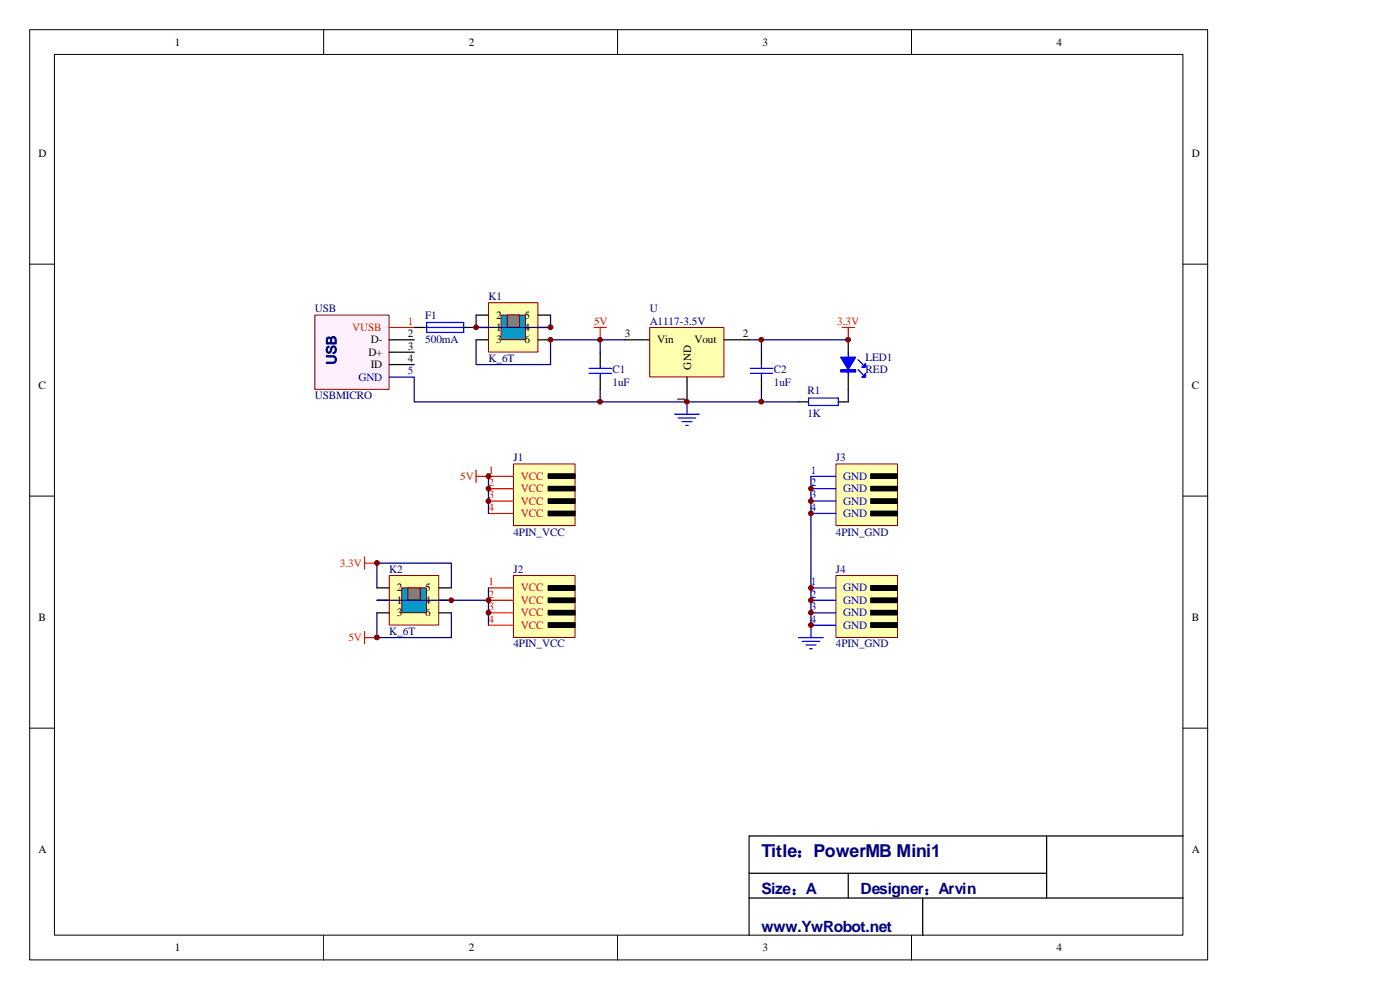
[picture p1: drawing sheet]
<svg xmlns="http://www.w3.org/2000/svg" width="297mm" height="210mm" viewBox="0 0 297 210" stroke-linecap="round" stroke-linejoin="round" font-family="sans-serif">
<g fill="none" stroke="#000" stroke-width=".21">
<path d="M6.3 6.3h249.9v197.3h-249.9zM11.5 11.5h239.4v186.9h-239.4zM68.7 6.3v5.2M131 6.3v5.2M193.4 6.3v5.2M6.3 56h5.2M251 56h5.2M6.3 105.2h5.2M251 105.2h5.2M6.3 154.5h5.2M251 154.5h5.2M68.7 198.4v5.3"/>
<path d="M131 198.4v5.3M193.4 198.4v5.3"/>
</g>
<path d="M127.3 74.7v2.6M161.5 74.7v2.6M127.3 80v2.6M161.5 80v2.6" fill="none" stroke="#000" stroke-width=".26"/>
<g fill="none" stroke="#00f" stroke-width=".26">
<path d="M125 79.2h4.7M125 78.1h4.7M127.3 77.3v.8M127.3 79.2v.8M159.2 79.2h4.7M159.2 78.1h4.7M161.5 77.3v.8M161.5 79.2v.8M143.1 87.9h5.3M143.9 88.7h3.7M144.7 89.4h2.1M145.5 90.2h.5"/>
<path d="M145.7 85.3v2.6"/>
</g>
<path d="M127.3 72.1h5.3M87.9 80v5.3h81.5" fill="none" stroke="#000080" stroke-width=".26"/>
<path d="M126 69.5h2.6M127.3 69.5v2.6M178.6 69.5h2.7M180 69.5v2.6" fill="none" stroke="#f00" stroke-width=".26"/>
<path d="M66.8 66.9h15.7v15.7h-15.7z" fill="#fff0ff"/>
<path d="M66.8 66.8h15.7v15.8h-15.7z" fill="none" stroke="#800000" stroke-width=".21"/>
<path d="M82.6 69.5h5.3" fill="none" stroke="#f00" stroke-width=".26"/>
<path d="M82.6 74.7h5.3M82.6 72.1h5.3M82.6 77.3h5.3" fill="none" stroke="#000" stroke-width=".26"/>
<path d="M82.6 80h5.3" fill="none" stroke="#00f" stroke-width=".26"/>
<path d="M127.3 72.1v2.6" fill="none" stroke="#000080" stroke-width=".26"/>
<path d="M137.9 69.5h15.7v10.5h-15.7z" fill="#ffffb0"/>
<path d="M137.8 69.5h15.8v10.5h-15.8z" fill="none" stroke="#800000" stroke-width=".21"/>
<path d="M132.6 72.1h5.2M153.6 72.1h5.3M180 72.1v2.6M145.7 80v5.3M169.4 85.3h2.1M177.8 85.3h2.2M180 80v2.6" fill="none" stroke="#000" stroke-width=".26"/>
<path d="M180 74.7v5.3M182 78.4l1.1 1.1M182 76.3l1.1 1M171.5 84.4h6.3v1.6h-6.3z" fill="none" stroke="#00f" stroke-width=".26"/>
<g fill="#00f" stroke="#00f" stroke-width=".26">
<path d="M178.3 75.8h3.2l-1.5 2.6z"/>
<path d="M182.8 80l.8-.8v.8z"/>
<path d="M182.8 77.9l.8-.8v.8z"/>
</g>
<path d="M178.3 78.4h3.2v.5h-3.2z" fill-rule="evenodd" fill="#00f" stroke="#00f" stroke-width=".21"/>
<path d="M158.9 72.1h21.1M161.5 72.1v2.6M127.3 82.6v2.7M161.5 82.6v2.7M180 82.6v2.7" fill="none" stroke="#000080" stroke-width=".26"/>
<path d="M177.4 122.1h13v13.1h-13z" fill="#ffffb0"/>
<path d="M177.3 122.1h13.1v13.1h-13.1z" fill="none" stroke="#800000" stroke-width=".21"/>
<path d="M172 124.7h5.3M172 127.3h5.3M172 130h5.3M172 132.6h5.3" fill="none" stroke="#00f" stroke-width=".26"/>
<path d="M184.7 132.1h5.7v1h-5.7zM184.7 129.5h5.7v1h-5.7zM184.7 126.9h5.7v.9h-5.7zM184.7 124.2h5.7v1h-5.7z" fill="#000"/>
<path d="M184.7 132.1h5.7v1h-5.7zM184.7 129.4h5.7v1.1h-5.7zM184.7 126.8h5.7v1h-5.7zM184.7 124.2h5.7v1h-5.7z" fill="none" stroke="#000" stroke-width=".21"/>
<path d="M177.4 98.5h13v13h-13z" fill="#ffffb0"/>
<path d="M177.3 98.4h13.1v13.1h-13.1z" fill="none" stroke="#800000" stroke-width=".21"/>
<path d="M172 101h5.3M172 103.7h5.3M172 106.3h5.3M172 108.9h5.3" fill="none" stroke="#00f" stroke-width=".26"/>
<path d="M184.7 108.5h5.7v.9h-5.7zM184.7 105.8h5.7v1h-5.7zM184.7 103.2h5.7v.9h-5.7zM184.7 100.5h5.7v1h-5.7z" fill="#000"/>
<path d="M184.7 108.4h5.7v1h-5.7zM184.7 105.8h5.7v1h-5.7zM184.7 103.2h5.7v.9h-5.7zM184.7 100.5h5.7v1h-5.7z" fill="none" stroke="#000" stroke-width=".21"/>
<path d="M109 98.5h13v13h-13z" fill="#ffffb0"/>
<path d="M108.9 98.4h13.1v13.1h-13.1z" fill="none" stroke="#800000" stroke-width=".21"/>
<path d="M103.6 101h5.3M103.6 103.7h5.3M103.6 106.3h5.3M103.6 108.9h5.3" fill="none" stroke="#f00" stroke-width=".26"/>
<path d="M116.3 108.5h5.7v.9h-5.7zM116.3 105.8h5.7v1h-5.7zM116.3 103.2h5.7v.9h-5.7zM116.3 100.5h5.7v1h-5.7z" fill="#000"/>
<path d="M116.3 108.4h5.7v1h-5.7zM116.3 105.8h5.7v1h-5.7zM116.3 103.2h5.7v.9h-5.7zM116.3 100.5h5.7v1h-5.7z" fill="none" stroke="#000" stroke-width=".21"/>
<path d="M109 122.1h13v13.1h-13z" fill="#ffffb0"/>
<path d="M108.9 122.1h13.1v13.1h-13.1z" fill="none" stroke="#800000" stroke-width=".21"/>
<path d="M101 99.7v2.7M77.3 118.1v2.7M77.3 119.5h2.7M101 101h2.6M103.6 124.7h5.3M103.6 127.3h5.3M103.6 130h5.3M103.6 132.6h5.3" fill="none" stroke="#f00" stroke-width=".26"/>
<path d="M116.3 132.1h5.7v1h-5.7zM116.3 129.5h5.7v1h-5.7zM116.3 126.9h5.7v.9h-5.7zM116.3 124.2h5.7v1h-5.7z" fill="#000"/>
<path d="M116.3 132.1h5.7v1h-5.7zM116.3 129.4h5.7v1.1h-5.7zM116.3 126.8h5.7v1h-5.7zM116.3 124.2h5.7v1h-5.7z" fill="none" stroke="#000" stroke-width=".21"/>
<path d="M103.6 101v7.9M172 101v31.6M103.6 124.7v7.9" fill="none" stroke="#000080" stroke-width=".26"/>
<path d="M90.5 68.4h7.9v2.1h-7.9zM90.5 69.5h7.9M169.4 135.2h5.3M170.2 136.1h3.7M171 136.8h2.1M171.8 137.6h.5M172 132.6v2.6" fill="none" stroke="#00f" stroke-width=".26"/>
<path d="M87.9 69.5h2.6M98.4 69.5h2.6" fill="none" stroke="#000" stroke-width=".26"/>
<path d="M82.6 122.1h10.5v10.5h-10.5z" fill="#ffffb0"/>
<path d="M82.6 122.1h10.5v10.5h-10.5z" fill="none" stroke="#800000" stroke-width=".21"/>
<path d="M80 127.3h2.6M80 124.7h2.6M80 130h2.6M93.1 127.3h2.7M93.1 124.7h2.7M93.1 130h2.7" fill="none" stroke="#000" stroke-width=".26"/>
<path d="M85.3 124.7h5.2v5.3h-5.2z" fill="#009cca"/>
<path d="M85.2 124.7h5.3v5.3h-5.3z" fill="none" stroke="#800000" stroke-width=".21"/>
<path d="M86.6 124.7h2.5v2.6h-2.5z" fill="#808080"/>
<path d="M86.5 124.7h2.6v2.6h-2.6z" fill="none" stroke="#800000" stroke-width=".21"/>
<path d="M80 124.7v-5.2h15.8v5.2M80 130v5.2h15.8v-5.2M80 127.3h23.6" fill="none" stroke="#000080" stroke-width=".26"/>
<path d="M77.3 133.9v2.7M77.3 135.2h2.7" fill="none" stroke="#f00" stroke-width=".26"/>
<path d="M103.7 64.3h10.4v10.4h-10.4z" fill="#ffffb0"/>
<path d="M103.6 64.2h10.5v10.5h-10.5z" fill="none" stroke="#800000" stroke-width=".21"/>
<path d="M101 69.5h2.6M101 66.8h2.6M101 72.1h2.6M114.2 69.5h2.6M114.2 66.8h2.6M114.2 72.1h2.6" fill="none" stroke="#000" stroke-width=".26"/>
<path d="M106.3 66.9h5.2v5.1h-5.2z" fill="#009cca"/>
<path d="M106.3 66.8h5.2v5.2h-5.2z" fill="none" stroke="#800000" stroke-width=".21"/>
<path d="M107.6 66.9h2.6v2.5h-2.6z" fill="#808080"/>
<path d="M107.6 66.8h2.6v2.6h-2.6z" fill="none" stroke="#800000" stroke-width=".21"/>
<path d="M101 72.1v5.2h15.8v-5.2h10.5M101 66.8v2.7h15.8v-2.7" fill="none" stroke="#000080" stroke-width=".26"/>
<g fill="#800000" stroke="#800000" stroke-width=".21">
<circle cx="127.3" cy="72.1" r=".5"/>
<circle cx="145.7" cy="85.2" r=".51"/>
<circle cx="179.9" cy="72.1" r=".5"/>
<circle cx="161.5" cy="72.1" r=".5"/>
<circle cx="161.5" cy="85.2" r=".51"/>
<circle cx="127.3" cy="85.2" r=".51"/>
<circle cx="172" cy="124.7" r=".51"/>
<circle cx="172" cy="127.3" r=".51"/>
<circle cx="172" cy="130" r=".51"/>
<circle cx="172" cy="132.6" r=".51"/>
<circle cx="172" cy="103.6" r=".5"/>
<circle cx="172" cy="106.3" r=".51"/>
<circle cx="172" cy="108.9" r=".51"/>
<circle cx="103.6" cy="101" r=".51"/>
<circle cx="103.6" cy="103.6" r=".5"/>
<circle cx="103.6" cy="106.3" r=".51"/>
<circle cx="103.6" cy="127.3" r=".51"/>
<circle cx="103.6" cy="130" r=".51"/>
<circle cx="80" cy="119.4" r=".51"/>
<circle cx="101" cy="69.4" r=".51"/>
<circle cx="95.7" cy="127.3" r=".5"/>
<circle cx="80" cy="135.2" r=".51"/>
<circle cx="116.8" cy="69.4" r=".51"/>
<circle cx="116.8" cy="72.1" r=".5"/>
</g>
<path d="M222 177.3v13.2M251 177.3h-92.1v21.1M158.9 190.5h92.1M158.9 185.2h63.1M180 185.2v5.3M195.7 190.5v7.9" fill="none" stroke="#000" stroke-width=".26"/>
<text font-size="3.8" fill="#000080" x="161.5" y="181.8">Title：PowerMB Mini1</text>
<g font-size="3.3" fill="#000080">
<text x="161.5" y="189.7">Size：A</text>
<text x="182.6" y="189.7">Designer：Arvin</text>
<text x="161.5" y="197.6">www.YwRobot.net</text>
</g>
<text font-size="2.9" fill="#000080" x="71.3" y="77.3" transform="rotate(-90 71.3 77.3)">USB</text>
<g font-size="2.4">
<text x="37.1" y="9.7">1</text>
<text x="99.4" y="9.7">2</text>
<text x="161.8" y="9.7">3</text>
<text x="224.1" y="9.7">4</text>
<text x="8.2" y="33.4">D</text>
<text x="252.8" y="33.4">D</text>
<text x="86.5" y="71.5">2</text>
<text x="105.2" y="70.2">1</text>
<text x="105.2" y="67.6">2</text>
<text x="111.3" y="70.2">4</text>
<text x="111.3" y="67.6">5</text>
<text x="132.6" y="71.5">3</text>
<text x="157.6" y="71.5">2</text>
<text x="78.1" y="75.5">D+</text>
<text x="78.6" y="72.8">D-</text>
<text x="86.5" y="74.2">3</text>
<text x="86.5" y="76.8">4</text>
<text x="105.2" y="72.8">3</text>
<text x="111.3" y="72.8">6</text>
<text x="139.4" y="72.8">Vin</text>
<text x="147.3" y="72.8">Vout</text>
<text x="8.2" y="82.6">C</text>
<text x="78.6" y="78.1">ID</text>
<text x="146.6" y="78.4" transform="rotate(-90 146.6 78.4)">GND</text>
<text x="252.8" y="82.6">C</text>
<text x="145.3" y="85.3" transform="rotate(-90 145.3 85.3)">1</text>
<text x="84.2" y="125.5">2</text>
<text x="90.2" y="125.5">5</text>
<text x="8.2" y="131.8">B</text>
<text x="84.2" y="128.1">1</text>
<text x="84.2" y="130.7">3</text>
<text x="90.2" y="128.1">4</text>
<text x="90.2" y="130.7">6</text>
<text x="252.8" y="131.8">B</text>
<text x="8.2" y="181">A</text>
<text x="252.8" y="181">A</text>
<text x="37.1" y="201.8">1</text>
<text x="99.4" y="201.8">2</text>
<text x="161.8" y="201.8">3</text>
<text x="224.1" y="201.8">4</text>
</g>
<g font-size="2.4" fill="#000080">
<text x="103.6" y="63.6">K1</text>
<text x="66.8" y="66.3">USB</text>
<text x="90.2" y="67.6">F1</text>
<text x="137.8" y="66.3">U</text>
<text x="137.8" y="68.9">A1117-3.5V</text>
<text x="90.2" y="72.8">500mA</text>
<text x="103.6" y="76.8">K_6T</text>
<text x="183.6" y="76.5">LED1</text>
<text x="130" y="79.2">C1</text>
<text x="130" y="81.8">1uF</text>
<text x="164.2" y="79.2">C2</text>
<text x="164.2" y="81.8">1uF</text>
<text x="171.3" y="83.6">R1</text>
<text x="183.6" y="79.2">RED</text>
<text x="66.8" y="84.7">USBMICRO</text>
<text x="171.3" y="88.4">1K</text>
<text x="108.9" y="97.8">J1</text>
<text x="177.3" y="97.8">J3</text>
<text x="108.9" y="113.6">4PIN_VCC</text>
<text x="177.3" y="113.6">4PIN_GND</text>
<text x="82.6" y="121.5">K2</text>
<text x="108.9" y="121.5">J2</text>
<text x="177.3" y="121.5">J4</text>
<text x="82.6" y="134.7">K_6T</text>
<text x="108.9" y="137.3">4PIN_VCC</text>
<text x="177.3" y="137.3">4PIN_GND</text>
</g>
<g font-size="2.4" fill="#f00">
<text x="74.7" y="70.2">VUSB</text>
<text x="86.5" y="68.9">1</text>
<text x="126" y="68.9">5V</text>
<text x="177.6" y="68.9">3.3V</text>
<text x="97.6" y="101.8">5V</text>
<text x="103.6" y="100.5">1</text>
<text x="110.5" y="101.8">VCC</text>
<text x="103.6" y="103.1">2</text>
<text x="103.6" y="105.7">3</text>
<text x="110.5" y="104.4">VCC</text>
<text x="110.5" y="107.1">VCC</text>
<text x="103.6" y="108.4">4</text>
<text x="110.5" y="109.7">VCC</text>
<text x="72.1" y="120.2">3.3V</text>
<text x="103.6" y="124.2">1</text>
<text x="110.5" y="125.5">VCC</text>
<text x="103.6" y="126.8">2</text>
<text x="103.6" y="129.4">3</text>
<text x="110.5" y="128.1">VCC</text>
<text x="110.5" y="130.7">VCC</text>
<text x="73.9" y="136">5V</text>
<text x="103.6" y="132.1">4</text>
<text x="110.5" y="133.4">VCC</text>
</g>
<g font-size="2.4" fill="#00f">
<text x="76" y="80.7">GND</text>
<text x="86.5" y="79.4">5</text>
<text x="172" y="100.5">1</text>
<text x="178.9" y="101.8">GND</text>
<text x="172" y="103.1">2</text>
<text x="172" y="105.7">3</text>
<text x="178.9" y="104.4">GND</text>
<text x="178.9" y="107.1">GND</text>
<text x="172" y="108.4">4</text>
<text x="178.9" y="109.7">GND</text>
<text x="172" y="124.2">1</text>
<text x="178.9" y="125.5">GND</text>
<text x="172" y="126.8">2</text>
<text x="172" y="129.4">3</text>
<text x="178.9" y="128.1">GND</text>
<text x="178.9" y="130.7">GND</text>
<text x="172" y="132.1">4</text>
<text x="178.9" y="133.4">GND</text>
</g>
</svg>
